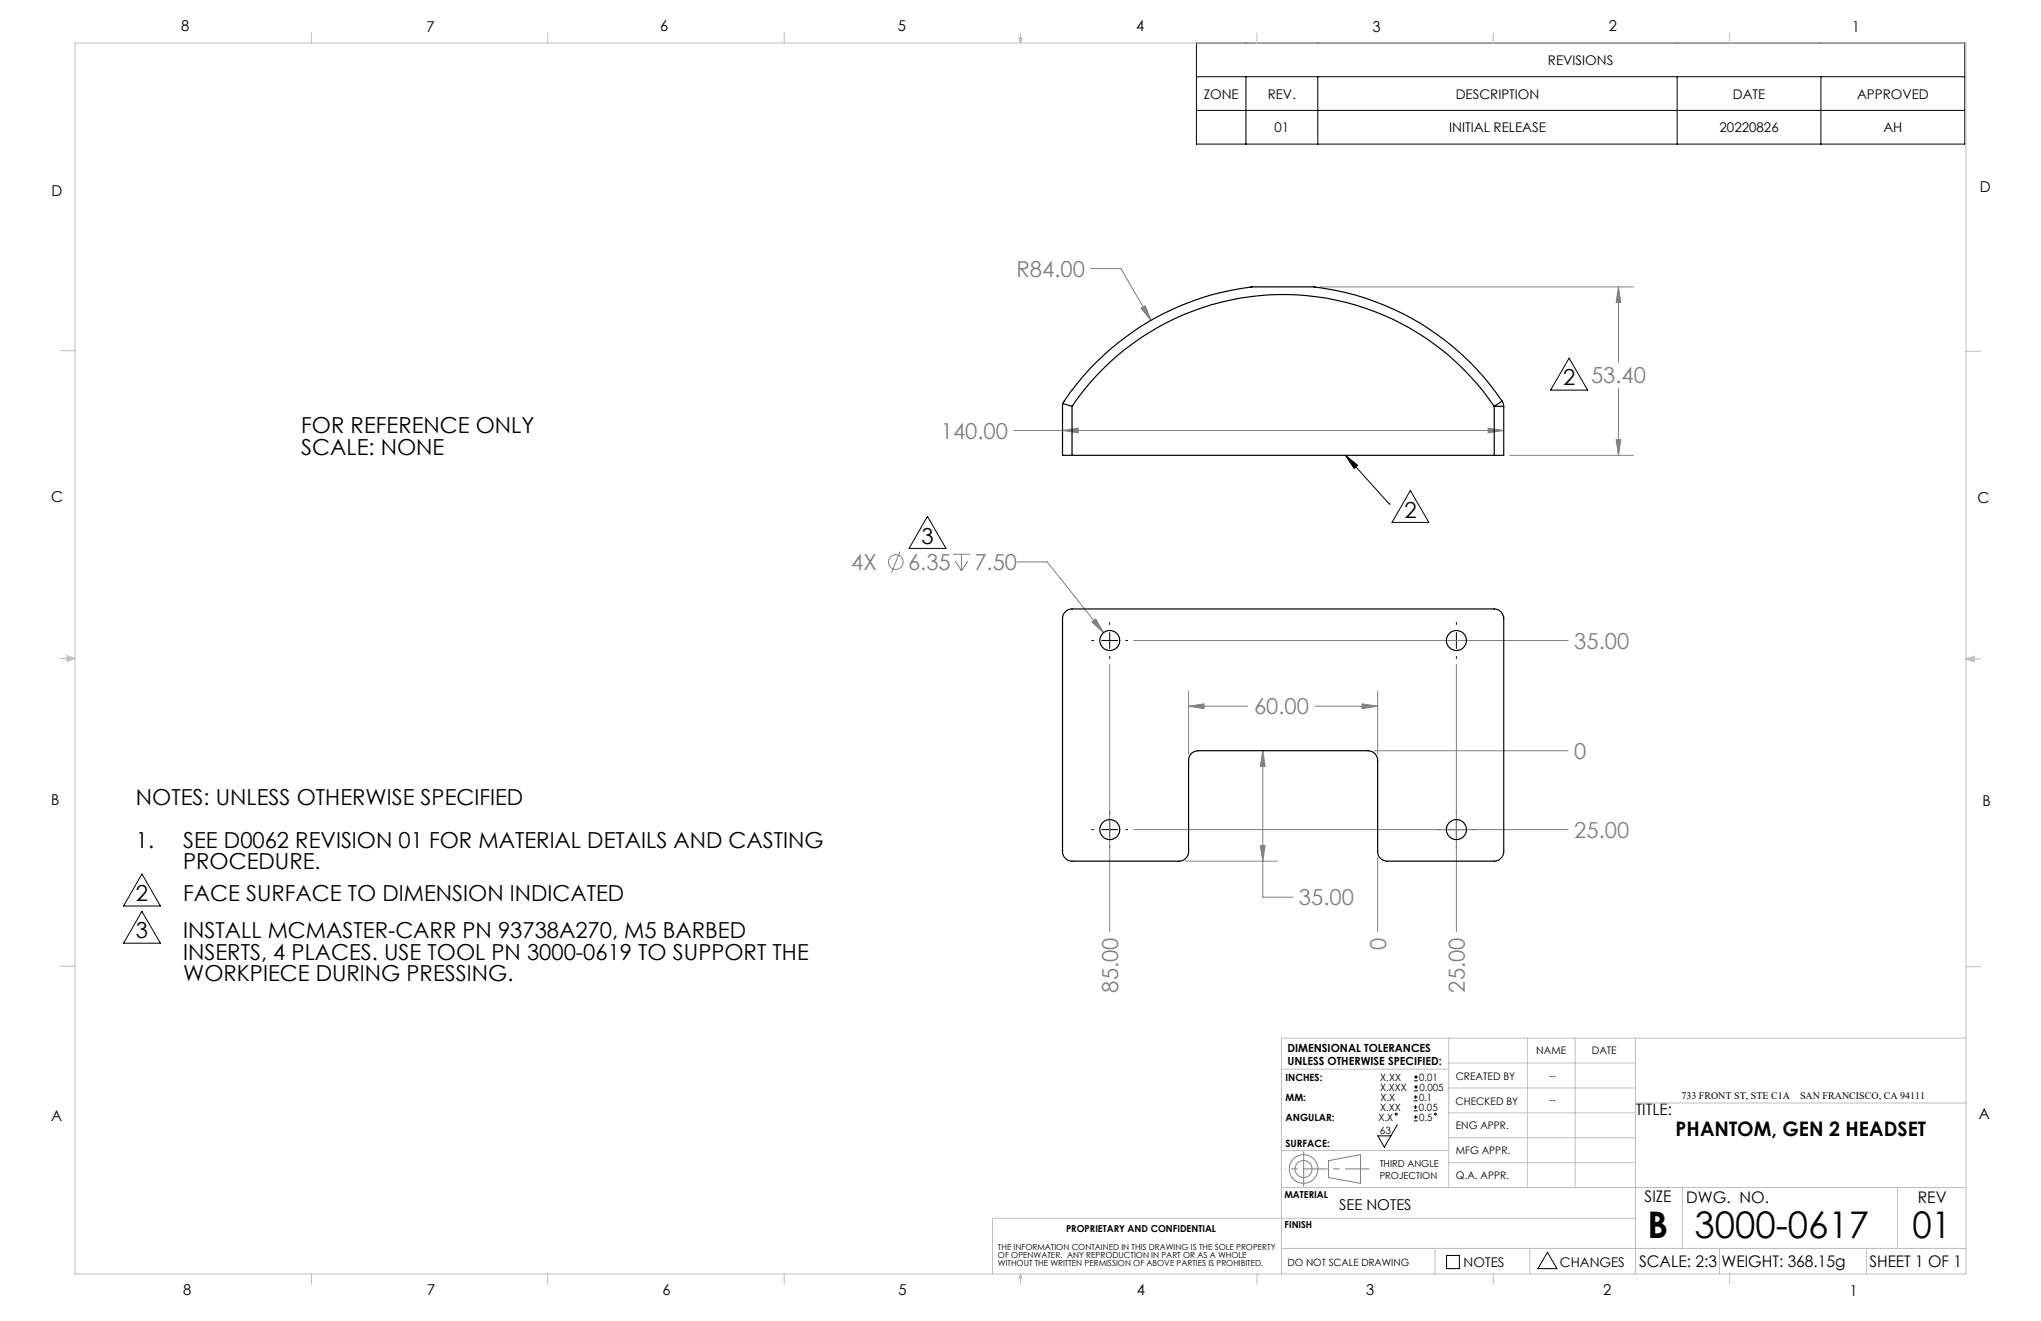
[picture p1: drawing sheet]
<svg xmlns="http://www.w3.org/2000/svg" width="432mm" height="279mm" viewBox="0 0 432 279" stroke-linecap="round" stroke-linejoin="round" font-family="sans-serif">
<g fill="none" stroke="#808080" stroke-width=".21">
<path d="M230.8 56.8h6.3l6.4 11M241.4 65.2l.9-.5 1.2 3.1zM279.3 60.7h66.3M342.4 60.7l.5 3.3h-1zM342.4 60.7v15.9M214.5 91.1h103.6M224.8 91.1l3.3-.5v.9zM314.8 90.6l3.3 .5-3.3 .4zM319.4 96.3h26.2M341.9 93h1l-.5 3.3zM342.4 82.1v14.2M190.4 116.7l-1.8 4.4"/>
<path d="M201.6 117.2h3.6M202.1 118.6l1.3 2.2M203.4 117.2v3.6M204.8 118.6l-1.4 2.2M215.2 118.9h6.3l12 14.9M231 131.6l.8-.7 1.7 2.9zM239.9 135.5h91.9M234.8 140.5v56.5M251.5 149.4l3.2-.5v1zM251.5 146.2v13.3M251.5 149.4h12.5M267.2 158.8l.5 3.3h-1.1z"/>
<path d="M267.2 158.8v31h6.3M278.2 149.4h13.3M288.1 148.9l3.4 .5-3.4 .5zM290.7 158.8h41.1M291.5 146.2v13.3M308.1 140.5v56.5M239.9 175.5h91.9M266.6 178.8h1.1l-.5 3.3zM250.7 182.1h19.6M291.5 181.4v15.6M281.1 245.5l6.7-1.3v6.1l-6.7-1.2z"/>
<circle cx="189.5" cy="118.9" r="1.55"/>
<circle cx="275.8" cy="247.3" r="1.8"/>
<circle cx="275.8" cy="247.3" r="3"/>
</g>
<g fill="none" stroke="#000" stroke-width=".21">
<path d="M253.1 9.1h162.6v21.4h-162.6zM253.1 16.2h162.6M263.6 16.2v14.3M278.8 16.2v14.3M354.8 16.2v14.3M385.2 16.2v14.3M253.1 23.4h162.6M332 75.7l3.9 6.8h-7.9zM284.7 96.3l2.5 2.1-.7 .7zM284.7 96.3l9.2 10.3M196.2 109.2l3.9 6.8h-7.8zM293.9 106.6h.1"/>
<path d="M298.4 103.8l3.9 6.7h-7.8zM231 135.5h.4M233.1 135.5h3.4M234.8 131.7v.4M234.8 133.8v3.4M234.8 138.9v.4M238.2 135.5h.4M304.3 135.5h.4M306.4 135.5h3.4M308.1 131.7v.4M308.1 133.8v3.4M308.1 138.9v.4"/>
<path d="M311.5 135.5h.4M231 175.5h.4M233.1 175.5h3.4M234.8 171.7v.4M234.8 173.8v3.4M234.8 178.9v.4M238.2 175.5h.4M304.3 175.5h.4M306.4 175.5h3.4M308.1 171.7v.4M308.1 173.8v3.4M308.1 178.9v.4"/>
<path d="M311.5 175.5h.4M30 184.9l3.9 6.7h-7.8zM30 192.8l3.9 6.7h-7.8zM295.6 237.9l-2.7 4.7-1.4-2.4h2.8M299.1 234.9h.8M299.1 234.1h.8M299.1 232.8h.8M299.1 232h.8M299.1 237.1h.8M299.1 236.3h.8M299.2 228.6h.8M299.2 227.8h.8"/>
<path d="M299.2 230.7h.8M299.2 229.9h.8M299.5 233.8v.8M299.5 231.6v.8M299.5 235.9v.8M299.6 227.4v.8M299.6 229.5v.8M306 265.5h2.8v2.8h-2.8zM327.4 264.9l2 3.4h-4z"/>
<circle cx="295.4" cy="235.7" r=".2"/>
<circle cx="303.7" cy="235.7" r=".2"/>
</g>
<path d="M275.8 247.2h13.8" fill="none" stroke="#808080" stroke-width=".21" stroke-dasharray="15.2 1.3 1.3 1.3" stroke-dashoffset="10.2"/>
<path d="M275.8 247.2v-3.6M275.8 247.2v3.7" fill="none" stroke="#808080" stroke-width=".21" stroke-dasharray="15.2 1.3 1.3 1.3"/>
<path d="M275.8 247.2h-3.8" fill="none" stroke="#808080" stroke-width=".21" stroke-dasharray="15.2 1.3 1.3 1.3" stroke-dashoffset="15.2"/>
<g fill="none" stroke="#c0c0c0" stroke-width=".21">
<path d="M15.9 9.1h400v260.4h-400zM65.9 6.9v2.2M115.9 6.9v2.2M165.9 6.9v2.2M215.6 8h.6l-.3 1.1zM215.7 8l.2 1.1M215.9 6.9v2.2M216 8l-.1 1.1M265.9 6.9v2.2M315.9 6.9v2.2M365.9 6.9v2.2M12.7 74.2h3.2"/>
<path d="M415.9 74.3h3.2M12.7 139.3h3.2M14.2 139.1l1.7 .2M14.2 138.7l1.7 .6-1.7 .5zM15.9 139.3l-1.7 .3M415.9 139.4h3.2M415.9 139.4l1.8-.6v1.2zM415.9 139.4l1.8 .3M417.7 139.2l-1.8 .2M12.7 204.4h3.2M306.5 219.6v31.6M323.1 219.6v31.6"/>
<path d="M333.2 219.6v31.6M346 219.6v49.9M415.9 204.5h3.2M415.9 219.6h-144.8v49.9M271.1 226.1h35.4M306.5 235.4h39.5M306.5 230.1h39.5M306.5 224.8h39.5M346 233.3h69.9M271.1 251.2h144.8M271.1 243.3h35.4M306.5 245.9h39.5"/>
<path d="M306.5 240.6h39.5M346 257.7h-136v11.8M355.9 251.2v12.9M401.4 251.2v12.9M65.9 269.5v2.1M115.9 269.5v2.1M165.9 269.5v2.1M215.9 269.5v2.1M215.9 269.5l.3 .8h-.6zM265.9 269.5v2.1M271.1 264.1h144.8M303.6 264.1v5.4"/>
<path d="M315.9 269.5v2.1M323.6 264.1v5.4M363.8 264.1v5.4M365.9 269.5v2.1M394.9 264.1v5.4"/>
</g>
<path d="M284.7 96.3l2.5 2.1-.7 .7z" fill="#000"/>
<path d="M231 131.6l2.5 2.2-1.7-2.9zM266.6 178.8h1.1l-.5 3.3zM267.2 158.8l.5 3.3h-1.1zM251.5 149.4l3.2-.5v1zM288.1 148.9l3.4 .5-3.4 .5zM224.8 91.1l3.3-.5v.9zM314.8 90.6l3.3 .5-3.3 .4zM342.4 60.7l.5 3.3h-1zM341.9 93h1l-.5 3.3zM241.4 65.2l2.1 2.6-1.2-3.1z" fill="#808080"/>
<g fill="none" stroke="#000" stroke-width=".25">
<path d="M224.9 85.4l1.9 .5M224.9 85.4l-.1 10.9h2M226.8 85.9a54 54 0 0 1 89.3 0M226.8 96.3h89.3M226.8 85.9v10.4M316.1 85.9h2M316.1 85.9v10.4M317.8 84.8a55.7 55.7 0 0 0-40.2-24.1h-12a55.1 55.1 0 0 0-40.7 24.7M317.8 84.8l-1.7 1.1M317.8 84.8l.3 1.1M318.1 85.9v10.4h-2M225.4 129.4a1.78 1.78 0 0 1 1.4-.6h89.3a2.05 2.05 0 0 1 2 2v49.3a2.05 2.05 0 0 1-2 2h-22.7a1.99 1.99 0 0 1-1.9-2v-19.3a2.05 2.05 0 0 0-2-2h-36a1.99 1.99 0 0 0-2 2v19.3a2.05 2.05 0 0 1-2.1 2h-22.6a2.05 2.05 0 0 1-2-2v-49.3a1.78 1.78 0 0 1 .6-1.4z"/>
<circle cx="234.8" cy="135.5" r="2.11"/>
<circle cx="308.1" cy="135.5" r="2.11"/>
<circle cx="234.8" cy="175.5" r="2.12"/>
<circle cx="308.1" cy="175.5" r="2.12"/>
</g>
<g font-size="7.8">
<text x="348.5" y="261.9">B</text>
<text x="358.5" y="261.9">3000-0617</text>
<text x="404.6" y="261.8">01</text>
</g>
<g font-size="4.7" fill="#808080">
<text x="215.1" y="58.6">R84.00</text>
<text x="336.6" y="81.1">53.40</text>
<text x="199" y="92.8">140.00</text>
<text x="180.1" y="120.6">4X</text>
<text x="192.1" y="120.6">6.35</text>
<text x="206.2" y="120.6">7.50</text>
<text x="333" y="137.2">35.00</text>
<text x="265.3" y="151.1">60.00</text>
<text x="333" y="160.5">0</text>
<text x="333" y="177.2">25.00</text>
<text x="274.8" y="191.5">35.00</text>
<text x="293.2" y="200.9" transform="rotate(-90 293.2 200.9)">0</text>
<text x="236.6" y="209.9" transform="rotate(-90 236.6 209.9)">85.00</text>
<text x="309.9" y="209.9" transform="rotate(-90 309.9 209.9)">25.00</text>
</g>
<g font-size="4.7">
<text x="330.7" y="81.5">2</text>
<text x="63.7" y="91.7">FOR REFERENCE ONLY</text>
<text x="63.7" y="96.2">SCALE: NONE</text>
<text x="297.1" y="109.5">2</text>
<text x="194.9" y="115">3</text>
<text x="28.8" y="170.2">NOTES: UNLESS OTHERWISE SPECIFIED</text>
<text x="28.8" y="179.3">1.</text>
<text x="38.8" y="179.3">SEE D0062 REVISION 01 FOR MATERIAL DETAILS AND CASTING</text>
<text x="38.8" y="183.8">PROCEDURE.</text>
<text x="28.8" y="190.6">2</text>
<text x="38.8" y="190.6">FACE SURFACE TO DIMENSION INDICATED</text>
<text x="28.8" y="198.5">3</text>
<text x="38.8" y="198.5">INSTALL MCMASTER-CARR PN 93738A270, M5 BARBED</text>
<text x="38.8" y="203">INSERTS, 4 PLACES. USE TOOL PN 3000-0619 TO SUPPORT THE</text>
<text x="38.8" y="207.5">WORKPIECE DURING PRESSING.</text>
</g>
<text font-size="4.2" x="354.5" y="240.3">PHANTOM, GEN 2 HEADSET</text>
<g font-size="3.4">
<text x="346.1" y="235.9">TITLE:</text>
<text x="347.9" y="254.3">SIZE</text>
<text x="356.7" y="254.4">DWG. NO.</text>
<text x="405.7" y="254.5">REV</text>
<text x="346.8" y="267.9">SCALE: 2:3</text>
<text x="364.2" y="267.9">WEIGHT: 368.15g</text>
<text x="395.5" y="267.9">SHEET 1 OF 1</text>
</g>
<g font-size="3.2">
<text x="38.3" y="6.7">8</text>
<text x="90.2" y="6.7">7</text>
<text x="139.7" y="6.5">6</text>
<text x="190" y="6.5">5</text>
<text x="240.4" y="6.5">4</text>
<text x="290.4" y="6.7">3</text>
<text x="340.4" y="6.5">2</text>
<text x="391.9" y="6.7">1</text>
<text x="10.9" y="41.6">D</text>
<text x="418.9" y="40.7">D</text>
<text x="10.9" y="106.3">C</text>
<text x="418.4" y="106.4">C</text>
<text x="10.8" y="170.2">B</text>
<text x="419.4" y="170.6">B</text>
<text x="10.8" y="237.2">A</text>
<text x="418.6" y="236.8">A</text>
<text x="283.3" y="255.9">SEE NOTES</text>
<text x="38.8" y="273.8">8</text>
<text x="90.4" y="273.8">7</text>
<text x="140.2" y="273.8">6</text>
<text x="190.1" y="273.9">5</text>
<text x="240.5" y="273.8">4</text>
<text x="289" y="273.9">3</text>
<text x="339.1" y="273.8">2</text>
<text x="391.4" y="274.1">1</text>
</g>
<g font-size="2.8">
<text x="327.5" y="13.7">REVISIONS</text>
<text x="254.7" y="20.9">ZONE</text>
<text x="268.2" y="20.9">REV.</text>
<text x="308" y="20.9">DESCRIPTION</text>
<text x="366.6" y="20.9">DATE</text>
<text x="392.9" y="20.9">APPROVED</text>
<text x="269.6" y="28">01</text>
<text x="306.6" y="28">INITIAL RELEASE</text>
<text x="363.8" y="28">20220826</text>
<text x="398.5" y="28">AH</text>
<text x="309.6" y="268">NOTES</text>
<text x="330" y="268">CHANGES</text>
</g>
<g font-size="2.4">
<text x="272.4" y="222.5">DIMENSIONAL TOLERANCES</text>
<text x="272.4" y="225.3">UNLESS OTHERWISE SPECIFIED:</text>
</g>
<g font-size="2.2">
<text x="325" y="222.9">NAME</text>
<text x="336.8" y="222.9">DATE</text>
<text x="308" y="233.6">CHECKED BY</text>
<text x="308" y="228.4">CREATED BY</text>
<text x="308" y="238.8">ENG APPR.</text>
<text x="308" y="244">MFG APPR.</text>
<text x="308" y="249.3">Q.A. APPR.</text>
</g>
<g font-size="2.1">
<text x="272" y="228.6">INCHES:</text>
<text x="272" y="232.8">MM:</text>
<text x="292" y="230.7">X.XXX</text>
<text x="292" y="228.6">X.XX</text>
<text x="292.1" y="232.8">X.X</text>
<text x="300.2" y="232.8">0.1</text>
<text x="300.3" y="228.6">0.01</text>
<text x="300.3" y="230.7">0.005</text>
<text x="327.8" y="233.4">--</text>
<text x="355.7" y="232.4">733 FRONT ST, STE C1A</text>
<text x="380.8" y="232.4">SAN FRANCISCO, CA 94111</text>
<text x="272" y="237">ANGULAR:</text>
<text x="291.6" y="237">X.X</text>
<text x="291.9" y="239.8">63</text>
<text x="292" y="234.9">X.XX</text>
<text x="300.2" y="234.9">0.05</text>
<text x="300.2" y="237">0.5</text>
<text x="272" y="242.6">SURFACE:</text>
<text x="272.4" y="267.8">DO NOT SCALE DRAWING</text>
</g>
<g font-size="2">
<text x="327.8" y="228.3">--</text>
<text x="291.9" y="246.8">THIRD ANGLE</text>
<text x="291.9" y="249.3">PROJECTION</text>
<text x="271.7" y="253.4">MATERIAL</text>
<text x="225.5" y="260.6">PROPRIETARY AND CONFIDENTIAL</text>
<text x="271.8" y="259.7">FINISH</text>
</g>
<g font-size="1.8">
<text x="211.1" y="264.3">THE INFORMATION CONTAINED IN THIS DRAWING IS THE SOLE PROPERTY</text>
<text x="211.1" y="266.1">OF OPENWATER. ANY REPRODUCTION IN PART OR AS A WHOLE</text>
<text x="211.1" y="267.8">WITHOUT THE WRITTEN PERMISSION OF ABOVE PARTIES IS PROHIBITED.</text>
</g>
</svg>
